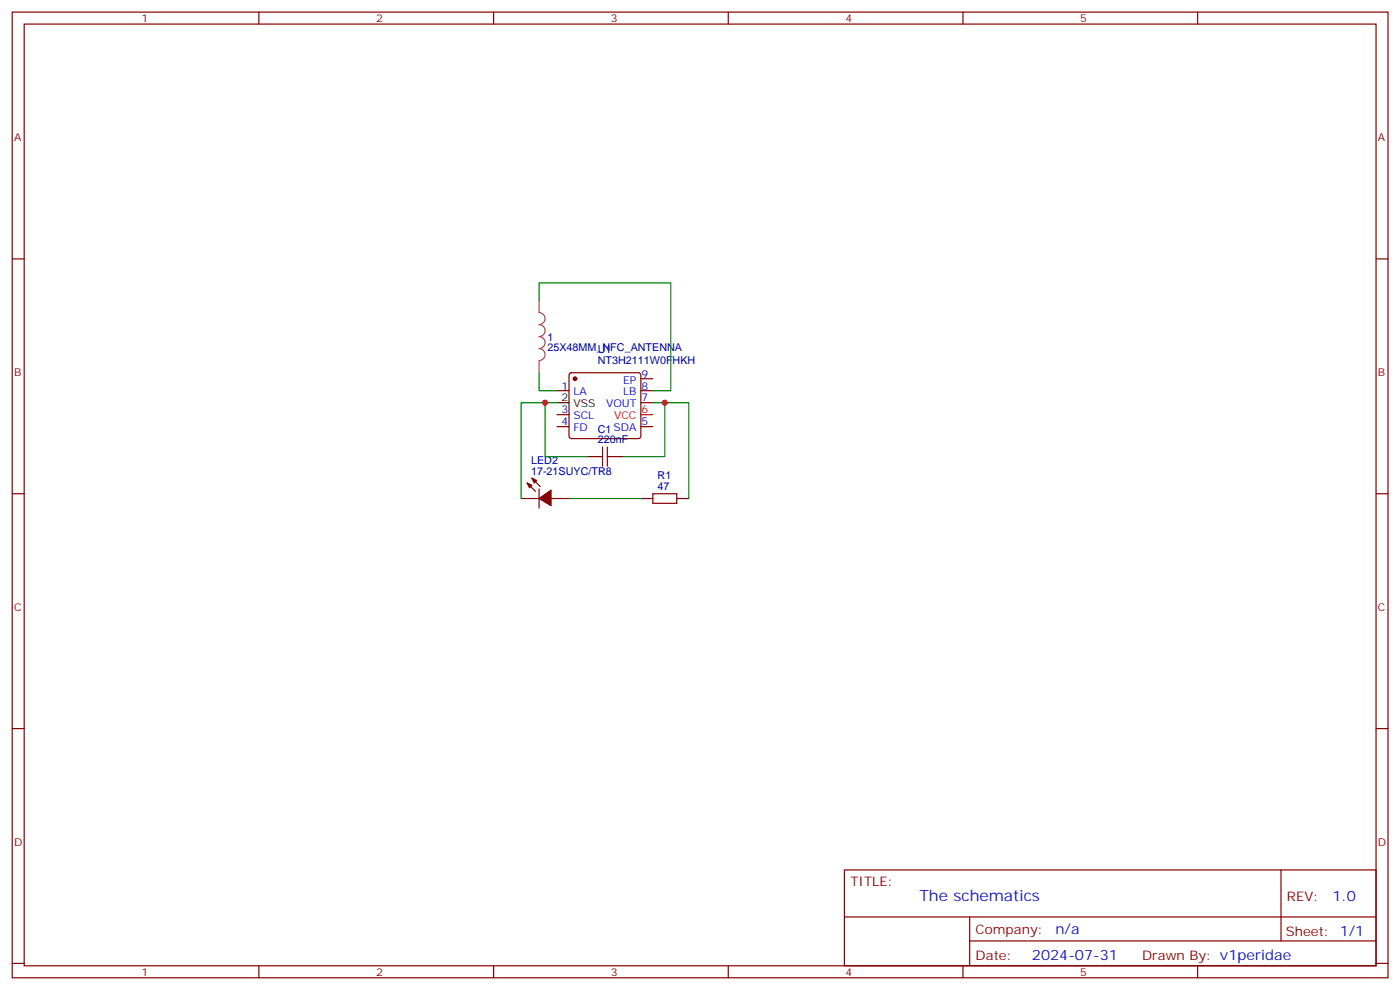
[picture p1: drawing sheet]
<svg xmlns="http://www.w3.org/2000/svg" width="412mm" height="292mm" viewBox="0 0 412 292" stroke-linecap="round" stroke-linejoin="round" font-family="sans-serif">
<g fill="none" stroke="#870000" stroke-width=".35">
<path d="M3.6 3.6h405.3v284.3h-405.3zM7.1 7.1h398.3v277.3h-398.3zM76.3 3.6v3.5M145.4 3.6v3.5M214.6 3.6v3.5M283.7 3.6v3.5M352.8 3.6v3.5M3.6 76.2h3.5M405.4 76.2h3.5M164.1 115h3.5M167.9 110l.4-.3h19.8l.5 .3 .2 .5v17.9l-.2 .5-.5 .3h-19.8l-.5-.3-.2-.5v-17.9zM188.8 111.5h3.5"/>
<path d="M188.8 115h3.5M188.8 118.6h3.5M164.1 125.6h3.5M164.1 122.1h3.5M176.5 134.4h1M177.5 131.6v5.7M178.9 131.6v5.7M178.9 134.4h1.1M188.8 125.6h3.5M3.6 145.4h3.5M153.5 146.8h5.3M155.3 142.2l2.5 2.5"/>
<path d="M156.7 140.8l2.5 2.5M158.8 144v5.6M162.3 146.8h5.3M192.3 145.4h7.1v2.8h-7.1zM405.4 145.4h3.5M3.6 214.5h3.5M405.4 214.5h3.5M248.8 256.2h156.6v28.2h-156.6zM377.4 256.2v20.9M248.8 270h156.5M285.7 277.1h119.6M285.7 270v14.1"/>
<path d="M3.6 283.7h3.5M76.3 284.4v3.5M145.4 284.4v3.5M214.6 284.4v3.5M283.7 284.4v3.5M352.8 284.4v3.5M405.4 283.7h3.5"/>
</g>
<path d="M188.8 122.1h3.5" fill="none" stroke="#f00" stroke-width=".35"/>
<path d="M164.1 118.6h3.5M172.9 134.4h3.6M180 134.4h3.5M188.8 146.8h3.5M199.4 146.8h3.5" fill="none" stroke="#000" stroke-width=".35"/>
<g fill="#870000" stroke="#870000" stroke-width=".35">
<path d="M155.3 142.2l1.4 .7-.7 .7z"/>
<path d="M156.7 140.8l1.4 .7-.7 .7z"/>
<path d="M158.8 146.8l3.5-2.5v4.6z"/>
<circle cx="169.4" cy="111.5" r=".53"/>
</g>
<path d="M158.8 88.6v3.5a1.76 1.76 0 0 1 1.8 1.7 1.76 1.76 0 0 1-1.8 1.8 1.76 1.76 0 0 1 1.8 1.7 1.76 1.76 0 0 1-1.8 1.8 1.76 1.76 0 0 1 1.8 1.8 1.76 1.76 0 0 1-1.8 1.7M158.8 102.6a1.76 1.76 0 0 1 1.8 1.8 1.76 1.76 0 0 1-1.8 1.8M158.8 106.3v3.4" fill="none" stroke="#a64a4a" stroke-width=".35"/>
<path d="M158.8 88.6v-5.3h38.8v31.7h-5.3M158.8 109.7v5.3h5.3M160.6 118.6v15.8h12.3M164.1 118.6h-10.6v28.2M192.3 118.6h10.6v28.2M195.9 118.6v15.8h-12.4M167.6 146.8h21.2" fill="none" stroke="#008700" stroke-width=".35"/>
<g fill="#c00">
<circle cx="195.9" cy="118.6" r=".88"/>
<circle cx="160.6" cy="118.6" r=".88"/>
</g>
<text font-size="4.6" fill="#00f" x="270.9" y="265.2">The schematics</text>
<g font-size="4.2" fill="#00f">
<text x="392.6" y="265.4">1.0</text>
<text x="311" y="275">n/a</text>
<text x="304" y="282.8">2024-07-31</text>
</g>
<g font-size="3.9" fill="#800">
<text x="250.5" y="260.7">TITLE:</text>
<text x="379.2" y="265.4">REV:</text>
<text x="287.5" y="274.9">Company:</text>
<text x="378.8" y="275.6">Sheet: 1/1</text>
<text x="287.5" y="282.6">Date:</text>
<text x="336.5" y="282.7">Drawn By: v1peridae</text>
</g>
<g font-size="3.2" fill="#800">
<text x="41.7" y="6.6">1</text>
<text x="110.8" y="6.6">2</text>
<text x="180" y="6.6">3</text>
<text x="249.1" y="6.6">4</text>
<text x="318.3" y="6.6">5</text>
<text x="4.1" y="41.7">A</text>
<text x="405.9" y="41.7">A</text>
<text x="4.1" y="110.8">B</text>
<text x="405.9" y="110.8">B</text>
<text x="4.1" y="180">C</text>
<text x="405.9" y="180">C</text>
<text x="4.1" y="249.1">D</text>
<text x="405.9" y="249.1">D</text>
<text x="41.7" y="287.4">1</text>
<text x="110.8" y="287.4">2</text>
<text x="180" y="287.4">3</text>
<text x="249.1" y="287.4">4</text>
<text x="318.3" y="287.4">5</text>
</g>
<g font-size="3.2" fill="#000080">
<text x="161.3" y="100.3">1</text>
<text x="161.3" y="103.5">25X48MM_NFC_ANTENNA</text>
<text x="176.1" y="107.1">NT3H2111W0FHKH</text>
<text x="176.1" y="104">U1</text>
<text x="176.1" y="130.6">220nF</text>
<text x="176.1" y="127.4">C1 SDA</text>
<text x="156.5" y="136.6">LED2</text>
<text x="156.5" y="139.7">17-21SUYC/TR8</text>
<text x="193.8" y="141.1">R1</text>
<text x="193.8" y="144.3">47</text>
</g>
<g font-size="3.2" fill="#00f">
<text x="183.6" y="112.9">EP</text>
<text x="189" y="111.2">9</text>
<text x="165.4" y="114.7">1</text>
<text x="168.9" y="116.5">LA</text>
<text x="178.6" y="120">VOUT</text>
<text x="183.6" y="116.5">LB</text>
<text x="189" y="114.7">8</text>
<text x="189" y="118.2">7</text>
<text x="165.4" y="125.3">4</text>
<text x="165.4" y="121.7">3</text>
<text x="168.9" y="123.5">SCL</text>
<text x="189" y="125.3">5</text>
<text x="168.9" y="127">FD</text>
</g>
<g font-size="3.2">
<text x="165.4" y="118.2">2</text>
<text x="168.9" y="120">VSS</text>
</g>
<g font-size="3.2" fill="#f00">
<text x="180.9" y="123.5">VCC</text>
<text x="189" y="121.7">6</text>
</g>
</svg>
